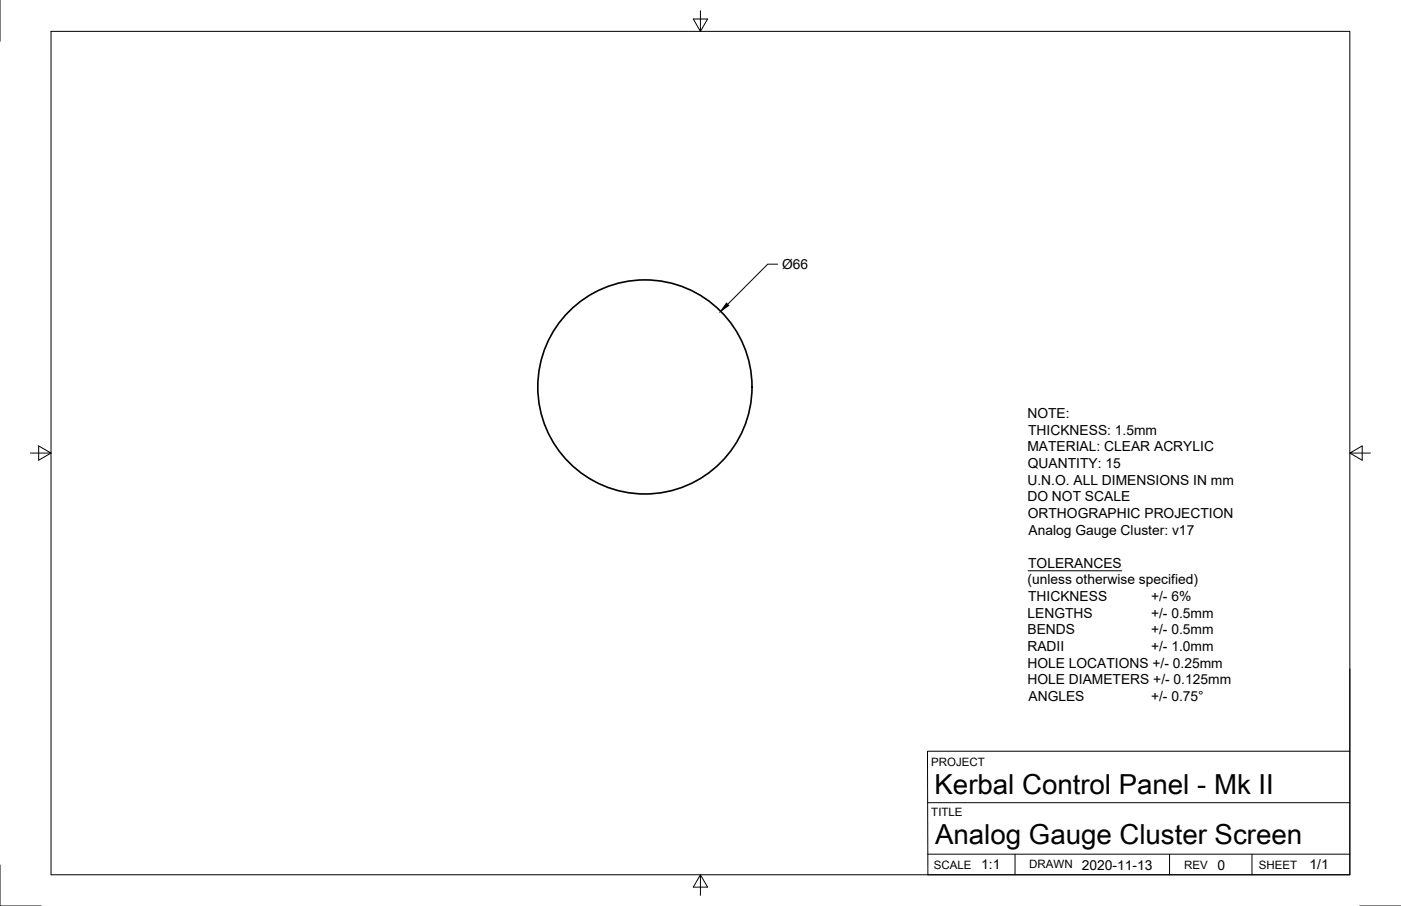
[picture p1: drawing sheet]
<svg xmlns="http://www.w3.org/2000/svg" width="432mm" height="279mm" viewBox="0 0 432 279" stroke-linecap="round" stroke-linejoin="round" font-family="sans-serif">
<!-- layer: Visible -->
<circle cx="198.8" cy="119.3" r="33" fill="none" stroke="#000" stroke-width=".51"/>
<!-- layer: Border -->
<path d="M0 0v12.7M15.7 9.7h400.3v260.1h-400.3zM215.9 3.3v6.4l-2.2-3.8h4.4l-2.2 3.8M9.4 139.7h6.3l-3.8-2.2v4.4l3.8-2.2M416 139.7l3.8 2.2v-4.4l-3.8 2.2h6.4M0 266.7v12.7h12.7M215.9 269.8l2.2 3.8h-4.4l2.2-3.8v6.3M419.1 279.4h12.7" fill="none" stroke="#000" stroke-width=".31"/>
<!-- layer: Titleblock -->
<path d="M416 206.3v63.5h-130l-.1-38.1h130.1M286 247.5h130M286 263.4h130M312.8 263.4v6.4M360.5 263.4v6.4M385.9 263.4v6.4" fill="none" stroke="#000" stroke-width=".31"/>
<!-- layer: Annotations -->
<path d="M316.9 176h28.9" fill="none" stroke="#000" stroke-width=".31"/>
<!-- layer: Dimensions -->
<path d="M239.7 81.5h-3.1l-12.3 12.4" fill="none" stroke="#000" stroke-width=".31"/>
<path d="M223.9 93.5l.7 .7-2.5 1.8z" fill="#000" stroke="#000" stroke-width=".31"/>
<g font-size="8.5">
<text x="288" y="244.8">Kerbal Control Panel - Mk II</text>
<text x="288.2" y="260.2">Analog Gauge Cluster Screen</text>
</g>
<g font-size="4.3">
<text x="241" y="82.9">Ø66</text>
<text x="316.7" y="129">NOTE:</text>
<text x="316.9" y="134.1">THICKNESS: 1.5mm</text>
<text x="316.7" y="139.2">MATERIAL: CLEAR ACRYLIC</text>
<text x="316.7" y="149.5">U.N.O. ALL DIMENSIONS IN mm</text>
<text x="316.8" y="144.4">QUANTITY: 15</text>
<text x="316.7" y="154.6">DO NOT SCALE</text>
<text x="316.8" y="159.8">ORTHOGRAPHIC PROJECTION</text>
<text x="317" y="164.9">Analog Gauge Cluster: v17</text>
<text x="316.9" y="175.1">TOLERANCES</text>
<text x="316.7" y="180.2">(unless otherwise specified)</text>
<text x="316.9" y="185.4">THICKNESS</text>
<text x="354.8" y="185.4">+/- 6%</text>
<text x="316.7" y="190.5">LENGTHS</text>
<text x="354.8" y="190.5">+/- 0.5mm</text>
<text x="316.7" y="195.6">BENDS</text>
<text x="354.8" y="195.6">+/- 0.5mm</text>
<text x="316.7" y="200.8">RADII</text>
<text x="354.8" y="200.8">+/- 1.0mm</text>
<text x="316.7" y="205.9">HOLE LOCATIONS +/- 0.25mm</text>
<text x="316.7" y="211">HOLE DIAMETERS +/- 0.125mm</text>
<text x="317" y="216.2">ANGLES</text>
<text x="354.8" y="216.2">+/- 0.75°</text>
<text x="302.4" y="267.9">1:1</text>
<text x="333.4" y="268.2">2020-11-13</text>
<text x="375.2" y="268.2">0</text>
<text x="403.6" y="268">1/1</text>
</g>
<g font-size="3.5">
<text x="287" y="236.2">PROJECT</text>
<text x="287" y="251.5">TITLE</text>
<text x="287.8" y="267.8">SCALE</text>
<text x="317.2" y="267.8">DRAWN</text>
<text x="365" y="267.9">REV</text>
<text x="388" y="267.9">SHEET</text>
</g>
</svg>
